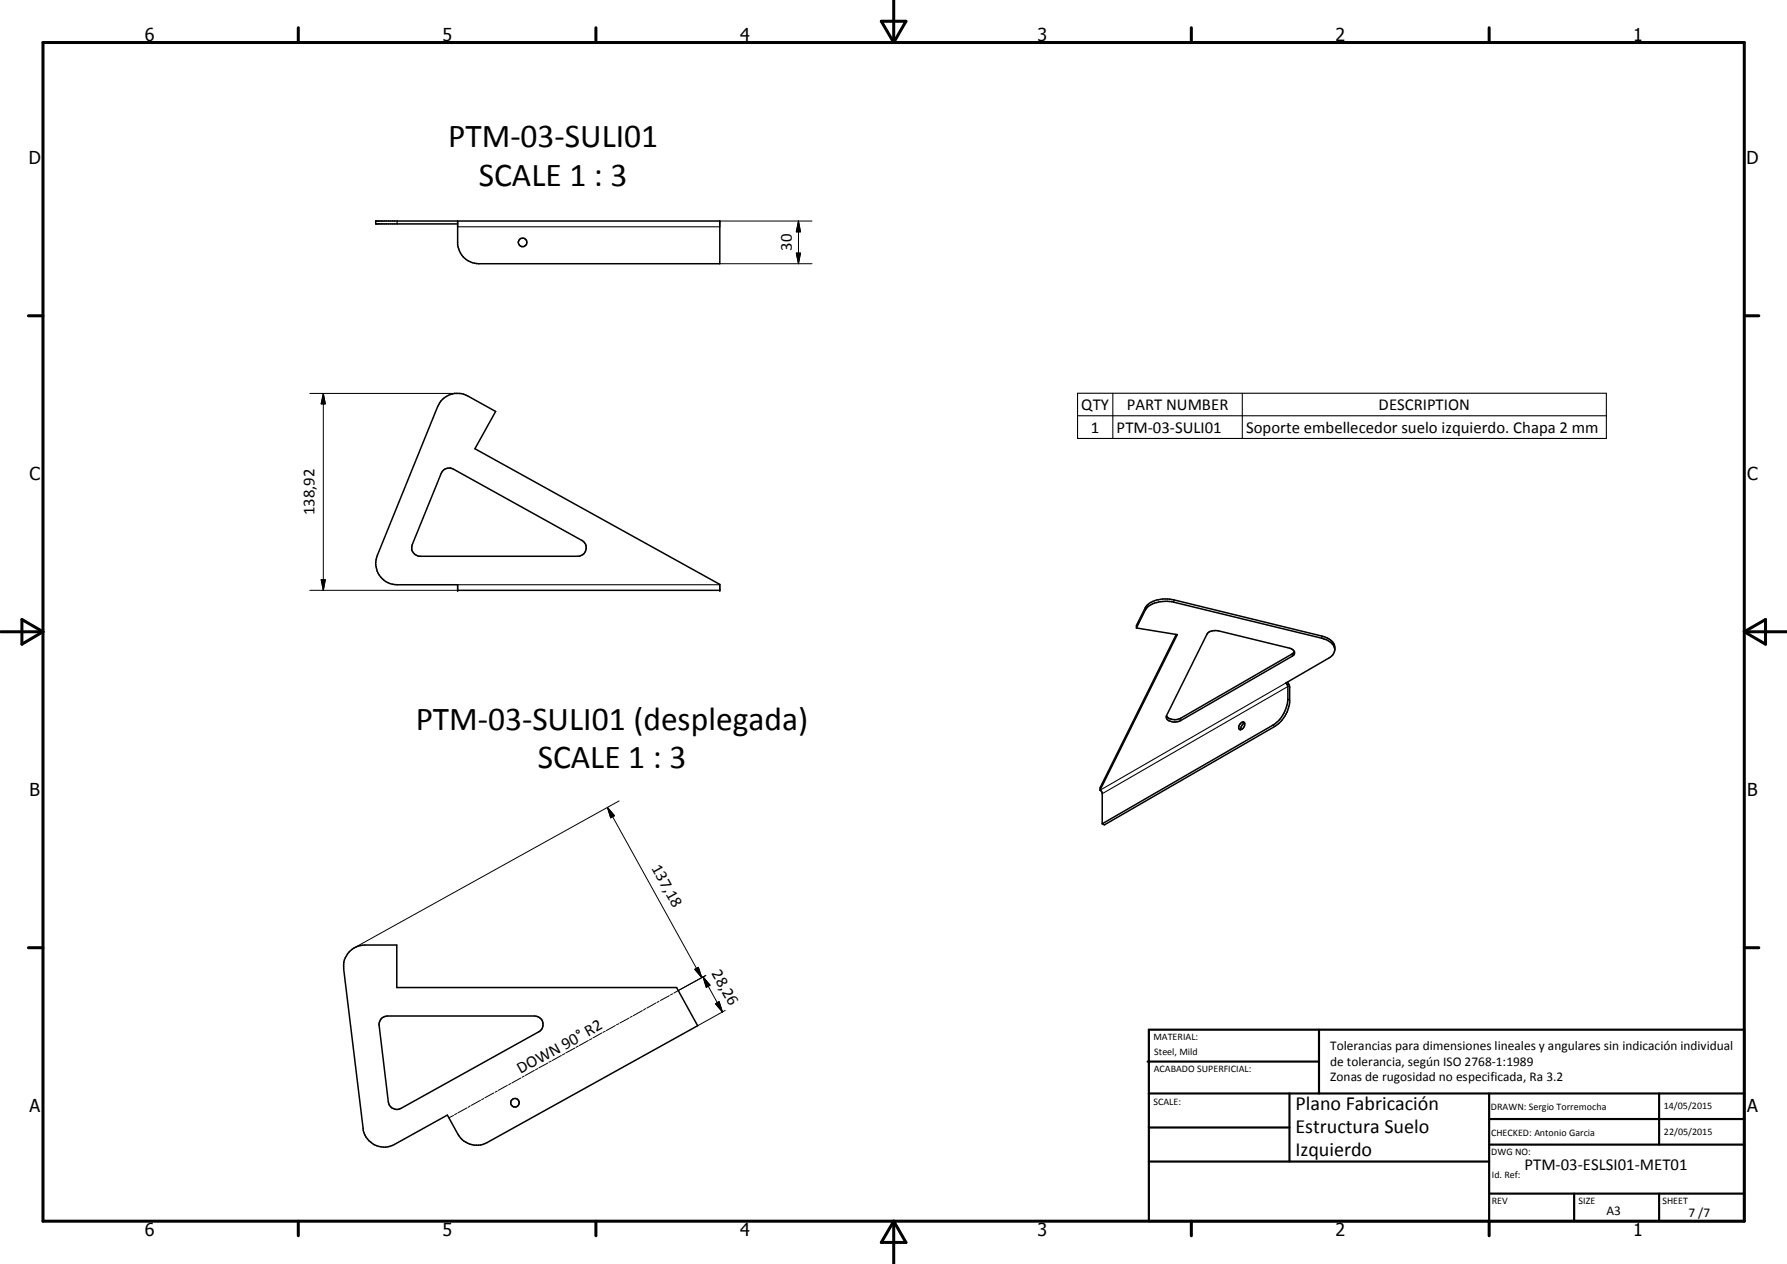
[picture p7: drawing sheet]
<svg xmlns="http://www.w3.org/2000/svg" width="420mm" height="297mm" viewBox="0 0 420 297" stroke-linecap="round" stroke-linejoin="round" font-family="sans-serif">
<g fill="none" stroke="#000" stroke-width=".35">
<path d="M107.6 51.9v5.6a5 5 0 0 0 5 4.5h56.6v-10.1h-80.9v.7h19.3M103.7 94.2a5 5 0 0 1 6.3-1.2l6.5 3.7-4.8 8.8 57.5 31.8v1.4h-61.6v-1.3h-14.2a5 5 0 0 1-4.7-6.9l14.2-35zM104.1 110.7a2.06 2.06 0 0 1 2.5-.5l30.2 16.8a2.01 2.01 0 0 1 1 2.1 2.01 2.01 0 0 1-1.6 1.6h-37.7a2.07 2.07 0 0 1-1.6-2.7zM267.2 147.6l2.1-4.2a5.5 5.5 0 0 1 5.2-2.1l1 .1 35.3 8.6a3.5 3.5 0 0 1 3 2.7l-.3 1-.8 .8-10.4 6 .5 .8a12.4 12.4 0 0 1-.3 4.9 7.6 7.6 0 0 1-3.3 4.2l-40 23.2M267.2 147.6v-.6l2.1-4.2a6.1 6.1 0 0 1 6.7-1.8l34.8 8.5a3.2 3.2 0 0 1 3 3.2M267.2 147.6l9.6 1.5-18.2 36.6M276.6 149.1l-18 36v.6M284.1 148.6a3.1 3.1 0 0 1 2.4-.3l16.7 4a1.13 1.13 0 0 1 1 1.6l-26.6 15.4a2.59 2.59 0 0 1-3.3-.5v-.6zM304.3 153.1l-.5 .6-26.2 15.1a2.63 2.63 0 0 1-3.3-.6M291.6 170.1l.5-.4h.3a1.08 1.08 0 0 1 .1 1.2 1.08 1.08 0 0 1-1.1 .5l-.2-.5zM292.6 169.9l-.5 .4-.2 .4-.2 .8M302.7 160.3l.5 1.1v3.6a7.8 7.8 0 0 1-3.5 5.7l-40 23.1-.5-.2"/>
<path d="M258.6 185.7l.6 .7v7.2M82 223.8a5.2 5.2 0 0 1 3.8-1.7h7.5v10h65.8l4.9 8.9-49.5 27.5a5.1 5.1 0 0 1-6.8-1.9l-2.5-4.6-12.5 6.9a5 5 0 0 1-7.3-3.7l-4.6-37.5a4.8 4.8 0 0 1 1.2-3.9zM89.9 239.2l1.2-.4h34.6a1.99 1.99 0 0 1 1.9 1.4 1.99 1.99 0 0 1-1 2.3l-32.3 18a2.05 2.05 0 0 1-3-1.5l-2.2-18.3 .3-1z"/>
<circle cx="122.9" cy="57" r="1.01"/>
<circle cx="121.1" cy="259.2" r="1.01"/>
</g>
<g fill="#000">
<circle cx="107.6" cy="138.7" r=".18"/>
<circle cx="169.2" cy="138.7" r=".18"/>
</g>
<g fill="none" stroke="#000" stroke-width=".25">
<path d="M93.4 51.9v.7M107.6 53.3h61.6M253.4 92.4h124.3v10.6h-124.3zM253.4 97.7h124.3M261.7 92.4v10.6M292.1 92.4v10.6M107.6 137.4h61.6M269.3 142.8v.6M276 141v.5M303.8 153.7v.5M310.8 149.5v.5M277.6 168.8v.5"/>
<path d="M299.2 170.4l.5 .3M302.3 160.5l-43.6 25.2M302.8 164.3l.4 .3M302.8 161.3l-43.6 25.2"/>
</g>
<g fill="none" stroke="#000" stroke-width=".24">
<path d="M169.2 51.9h21.7M187.2 59.5h1l-.5 2.5zM187.7 51.9l.5 2.6h-1zM187.7 51.9v10.1M169.2 62h21.7M72.8 92.5h34.8M76 92.5l.5 2.4h-1zM76 92.5v46.2M72.8 138.7h34.8M75.5 136.2h1l-.5 2.5zM142.8 189.7l1.7 2-.9 .5zM142.8 189.7l22.2 40"/>
<path d="M145.6 188.2l-62.3 34.5M147.9 239.3l-2.2 1.1M148.7 238.8l-.6 .3M151 237.5l-2.1 1.2M151.8 237l-.5 .4M154.2 235.7l-2.1 1.2M155 235.3l-.5 .3M157.4 234l-2.1 1.1M158.1 233.6l-.5 .2M163.4 227.8l.8-.5 .8 2.4zM165.3 229.6l1.7 1.9-.9 .5zM165.3 229.6l4.6 8.2"/>
<path d="M165.9 229.2l-7.5 4.2M168.2 235.9l.9-.5 .8 2.4zM170.5 237.4l-6.5 3.6M110.6 259.9l-.5 .3M113 258.6l-2.2 1.2M113.7 258.1l-.5 .3M116.1 256.8l-2.1 1.2M116.9 256.4l-.5 .3M119.3 255.1l-2.1 1.1M120.1 254.6l-.5 .3M122.5 253.3l-2.2 1.2M123.3 252.9l-.5 .3"/>
<path d="M125.6 251.5l-2.1 1.2M126.4 251.1l-.5 .3M128.8 249.8l-2.1 1.2M129.6 249.3l-.5 .3M132 248l-2.1 1.2M132.8 247.6l-.6 .3M135.2 246.3l-2.2 1.1M136 245.8l-.6 .3M138.3 244.5l-2.1 1.2M139.1 244.1l-.5 .3M141.5 242.7l-2.1 1.2M142.3 242.3l-.5 .3"/>
<path d="M144.7 241l-2.1 1.2M145.5 240.6l-.6 .2M106.6 262.1l-1 .6M107.4 261.7l-.5 .3M109.8 260.3l-2.2 1.2"/>
</g>
<g fill="none" stroke="#000" stroke-width=".71">
<path d="M10.1 10h400v277h-400zM70.1 6.5v3.5M140.1 6.5v3.5M207.2 5h5.8l-2.9 5zM210.1 0v10M280.1 6.5v3.5M350.1 6.5v3.5M6.7 74.2h3.4M410.1 74.2h3.4M.2 148.5h9.9M5.2 145.6l4.9 2.9-4.9 2.9zM410.1 148.5h10"/>
<path d="M410.1 148.5l5-2.9v5.8zM6.7 222.7h3.4M410.1 222.7h3.4M70.1 287v3.4M140.1 287v3.4M210.1 287v10M210.1 287l2.9 5h-5.8zM280.1 287v3.4M350.1 287v3.4"/>
</g>
<g fill="none" stroke="#000" stroke-width=".51">
<path d="M269.8 249.5h40.3M270.1 242h140v45h-140zM270.1 257h140M303.2 257v16M310.1 242v15M350.1 257v30M390.1 257v12M270.1 265h33.1M270.1 273h80M350.1 269h60M350.1 263h60M350.1 280.5h60"/>
<path d="M370.1 280.5v6.5M390.1 280.5v6.5"/>
</g>
<path d="M187.2 59.5h1l-.5 2.5zM187.7 51.9l.5 2.6h-1zM76 92.5l.5 2.4h-1zM75.5 136.2h1l-.5 2.5zM142.8 189.7l1.7 2-.9 .5zM163.4 227.8l.8-.5 .8 2.4zM165.3 229.6l1.7 1.9-.9 .5zM168.2 235.9l.9-.5 .8 2.4z" fill="#000"/>
<g font-size="7.9">
<text x="105.4" y="34.6">PTM-03-SULI01</text>
<text x="112.6" y="43.6">SCALE 1 : 3</text>
<text x="97.7" y="171.6">PTM-03-SULI01 (desplegada)</text>
<text x="126.4" y="180.6">SCALE 1 : 3</text>
</g>
<g font-size="4.7">
<text x="304.6" y="260.8">Plano Fabricación</text>
<text x="304.6" y="266.2">Estructura Suelo</text>
<text x="304.6" y="271.6">Izquierdo</text>
</g>
<g font-size="4.2">
<text x="34" y="9.6">6</text>
<text x="104" y="9.6">5</text>
<text x="174" y="9.6">4</text>
<text x="244" y="9.6">3</text>
<text x="314" y="9.6">2</text>
<text x="384" y="9.6">1</text>
<text x="6.8" y="38.7">D</text>
<text x="410.6" y="38.7">D</text>
<text x="7" y="112.9">C</text>
<text x="410.8" y="112.9">C</text>
<text x="7" y="187.1">B</text>
<text x="410.8" y="187.1">B</text>
<text x="7" y="261.4">A</text>
<text x="410.8" y="261.4">A</text>
<text x="34" y="290.4">6</text>
<text x="104" y="290.4">5</text>
<text x="174" y="290.4">4</text>
<text x="244" y="290.4">3</text>
<text x="314" y="290.4">2</text>
<text x="384" y="290.4">1</text>
</g>
<g font-size="3.9">
<text x="186.2" y="59" transform="rotate(-90 186.2 59)">30</text>
<text x="254.2" y="96.4">QTY</text>
<text x="256.5" y="101.7">1</text>
<text x="262.5" y="101.7">PTM-03-SULI01</text>
<text x="264.9" y="96.4">PART NUMBER</text>
<text x="293" y="101.8">Soporte embellecedor suelo izquierdo. Chapa 2 mm</text>
<text x="324.1" y="96.4">DESCRIPTION</text>
<text x="73.9" y="121.1" transform="rotate(-90 73.9 121.1)">138,92</text>
<text x="153.1" y="204" transform="rotate(61 153.1 204)">137,18</text>
<text x="167.2" y="228.8" transform="rotate(61 167.2 228.8)">28,26</text>
<text x="122.4" y="252.5" transform="rotate(-29 122.4 252.5)">DOWN 90° R2</text>
<text x="358.5" y="275">PTM-03-ESLSI01-MET01</text>
</g>
<g font-size="3.1">
<text x="312.7" y="246.8">Tolerancias para dimensiones lineales y angulares sin indicación individual</text>
<text x="312.7" y="250.4">de tolerancia, según ISO 2768-1:1989</text>
<text x="312.7" y="254">Zonas de rugosidad no especificada, Ra 3.2</text>
<text x="377.7" y="285.6">A3</text>
<text x="397" y="285.9">7 /7</text>
</g>
<g font-size="2.4">
<text x="271.2" y="244.4">MATERIAL:</text>
<text x="271.3" y="252">ACABADO SUPERFICIAL:</text>
<text x="271.4" y="247.9">Steel, Mild</text>
<text x="271.2" y="259.7">SCALE:</text>
<text x="350.6" y="260.8">DRAWN: Sergio Torremocha</text>
<text x="391.2" y="260.6">14/05/2015</text>
<text x="350.6" y="267">CHECKED: Antonio Garcia</text>
<text x="391.2" y="266.7">22/05/2015</text>
<text x="350.6" y="271.4">DWG NO:</text>
<text x="350.8" y="276.9">Id. Ref:</text>
<text x="350.8" y="282.8">REV</text>
<text x="371.2" y="282.9">SIZE</text>
<text x="390.9" y="282.9">SHEET</text>
</g>
</svg>
